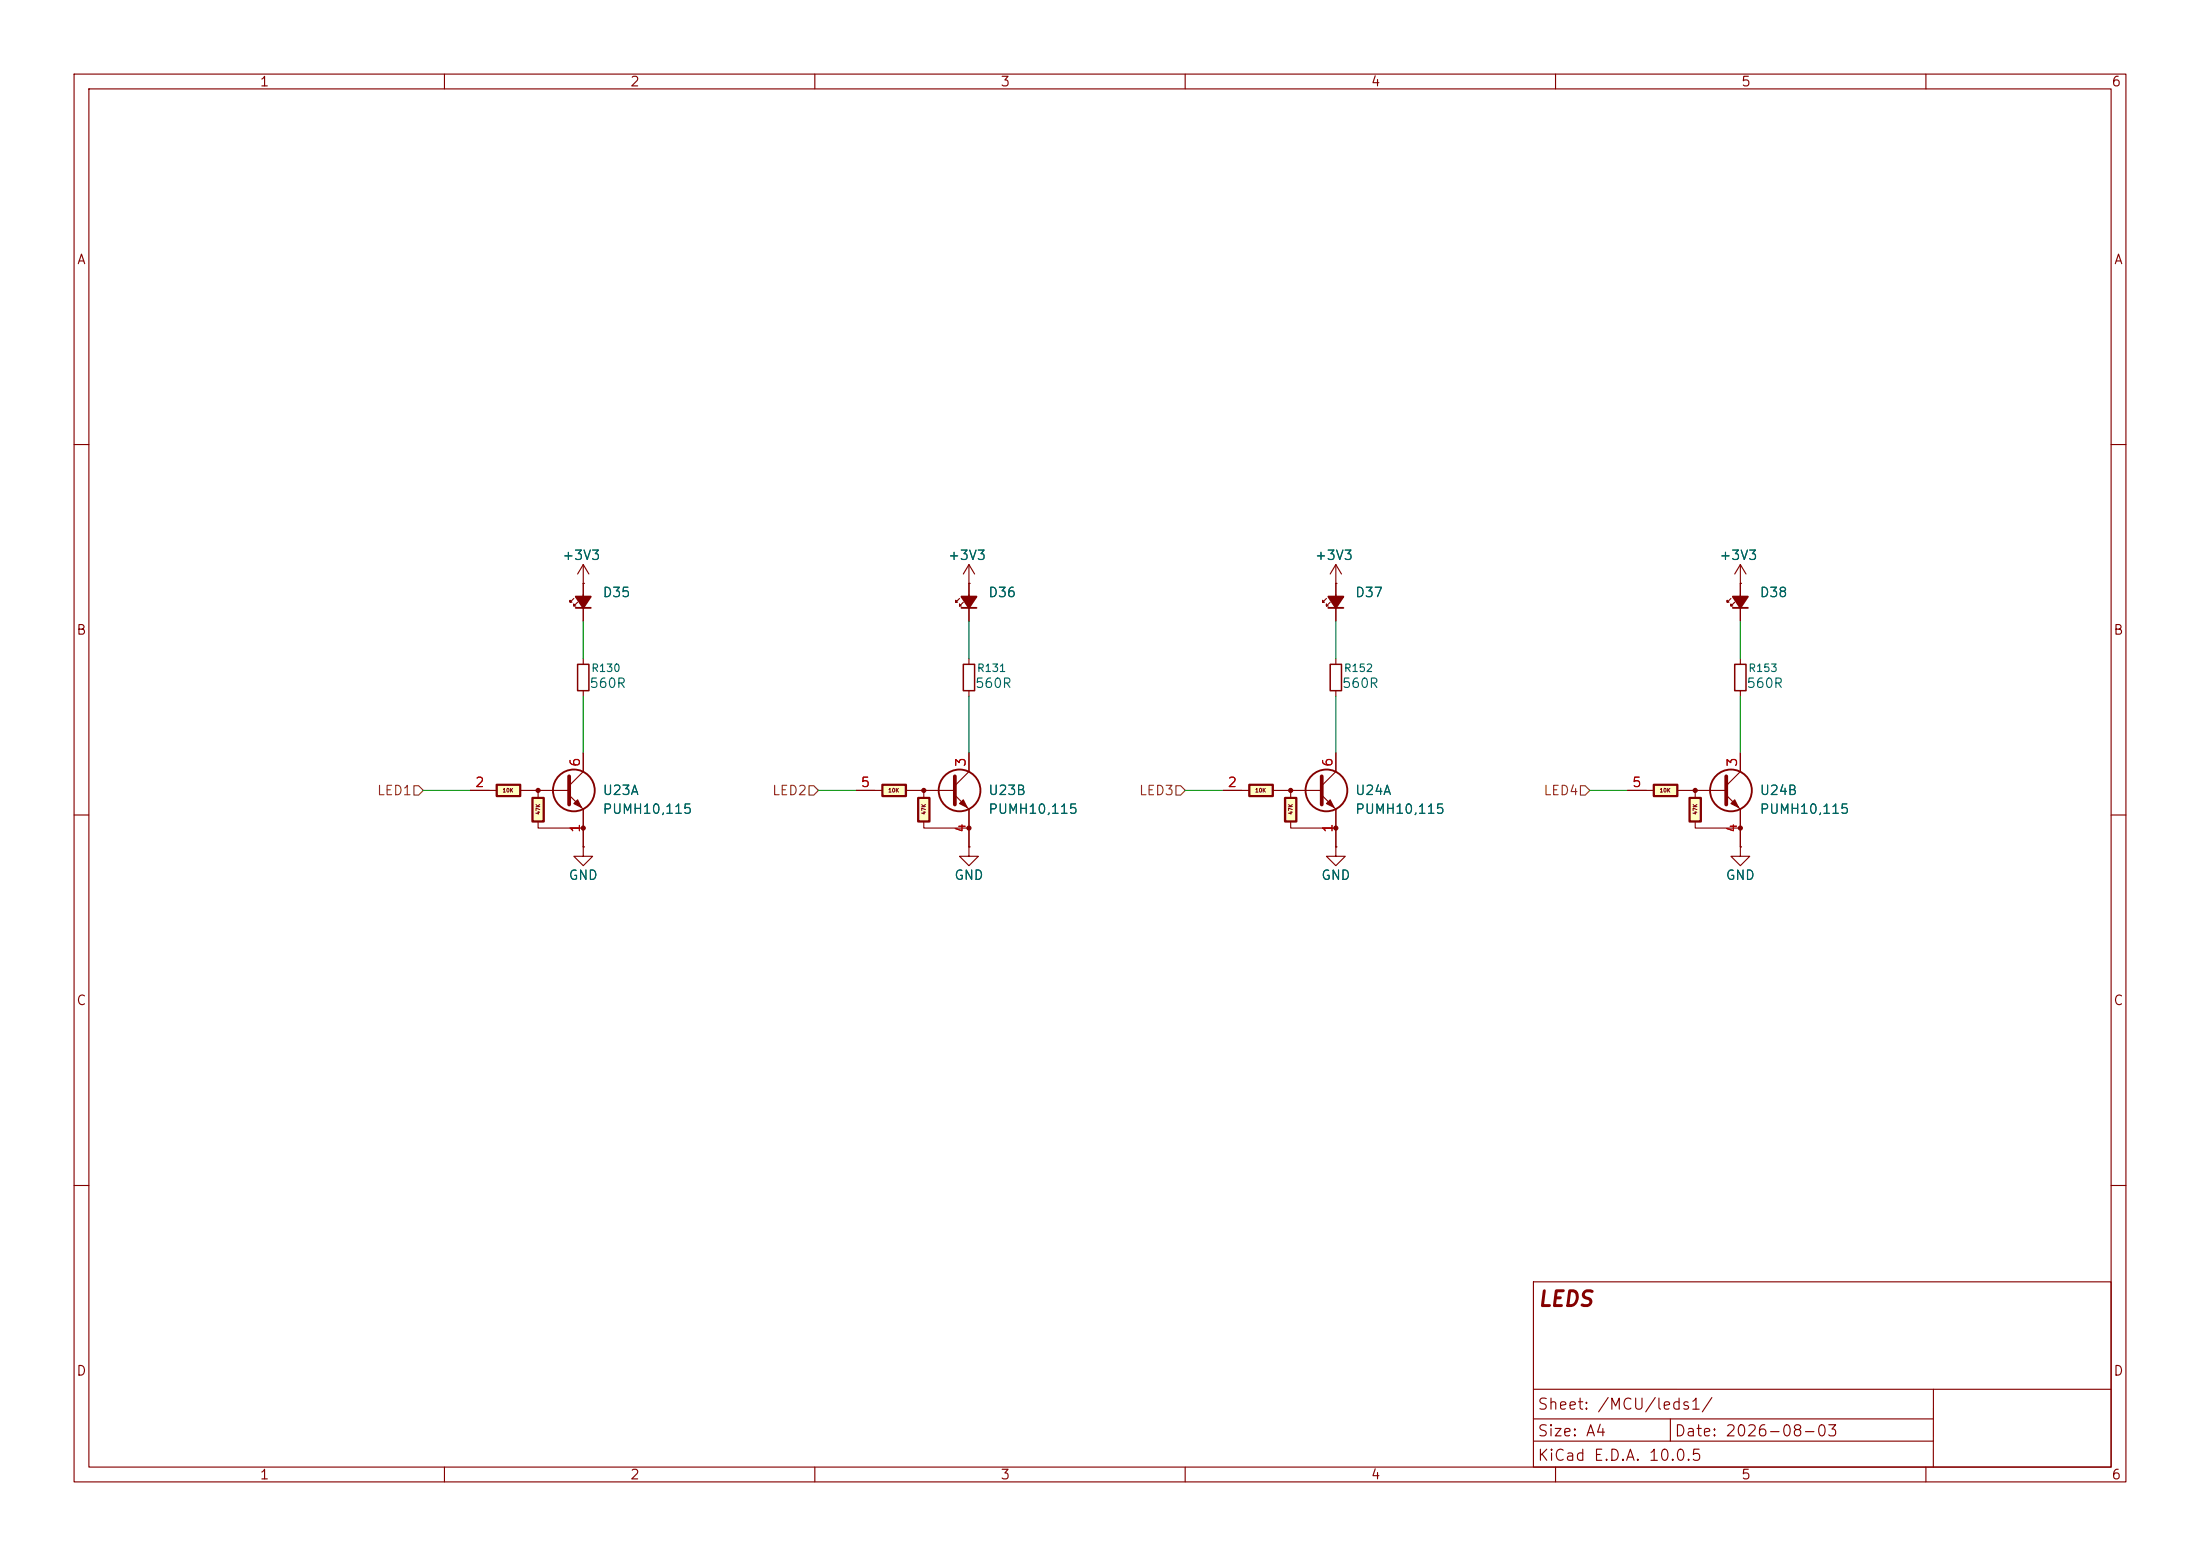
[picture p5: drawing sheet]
<svg xmlns="http://www.w3.org/2000/svg" width="297mm" height="210mm" viewBox="0 0 297 210" stroke-linecap="round" stroke-linejoin="round" font-family="sans-serif">
<g fill="none" stroke="#840000" stroke-width=".15">
<path d="M10 10h277v190h-277zM12 12h273v186h-273zM60 10v2M110 10v2M160 10v2M210 10v2M260 10v2M10 60h2M285 60h2M10 110h2M285 110h2M10 160h2"/>
<path d="M207 173h78v25h-78zM285 160h2M60 198v2M110 198v2M160 198v2M207 194.5h54M207 191.5h54M207 187.5h78M210 198v2M225.5 191.5v3M260 198v2M261 187.5v10.5"/>
</g>
<g fill="#ffffc2">
<path d="M223.3 105.9h3.1v1.5h-3.1z"/>
<path d="M228.1 107.7h1.5v3.2h-1.5z"/>
</g>
<g fill="#840000" stroke="#840000" stroke-width=".15">
<path d="M234.2 108l.5 1-1-.5z"/>
<circle cx="228.9" cy="106.7" r=".27"/>
<circle cx="234.9" cy="111.8" r=".27"/>
</g>
<g fill="none" stroke="#840000" stroke-width=".15">
<path d="M234.9 78.7h.1M234.9 76.2v7.6M234.9 76.2l-.7 1.3M234.9 76.2l.8 1.3M233.7 80.8l-.5 .5v-.3v.3h.2M234.2 81.3l-.5 .5v-.3v.3h.2M234.9 88.9v.8M234.9 93.2v.8M78.7 114.3v1.3h-1.2l1.2 1.2 1.3-1.2h-1.3M78.7 114.3h.1M219.7 106.7h3.6M226.6 106.7h6.3"/>
<path d="M228.9 111v.8h6M228.9 106.7v1M233 107.3l1.9 1.9v5.1M234.9 101.6v2.5l-1.9 1.9"/>
</g>
<path d="M223.3 105.9h3.1v1.5h-3.1zM228.1 107.7h1.5v3.2h-1.5z" fill="none" stroke="#840000" stroke-width=".3"/>
<path d="M233 104.8v3.8" fill="none" stroke="#840000" stroke-width=".51"/>
<g fill="none" stroke="#840000" stroke-width=".25">
<path d="M233.9 82h2.1"/>
<circle cx="233.7" cy="106.7" r="2.82"/>
</g>
<path d="M234.2 89.7h1.5v3.5h-1.5z" fill="none" stroke="#840000" stroke-width=".2"/>
<path d="M233.9 80.5h2.1l-1.1 1.5z" fill="#840000" stroke="#840000" stroke-width=".25"/>
<g fill="#ffffc2">
<path d="M168.7 105.9h3.1v1.5h-3.1z"/>
<path d="M173.5 107.7h1.5v3.2h-1.5z"/>
</g>
<g fill="#840000" stroke="#840000" stroke-width=".15">
<path d="M179.1 108.5l.5-.5 .5 1z"/>
<circle cx="174.2" cy="106.7" r=".27"/>
<circle cx="180.3" cy="111.8" r=".27"/>
</g>
<path d="M165.1 106.7h3.6M172 106.7h6.3M174.2 111v.8h6.1M174.2 106.7v1M178.4 107.3l1.9 1.9v5.1M180.3 114.3v1.3h-1.2l1.2 1.2 1.3-1.2h-1.3M180.3 114.3h.1M180.3 101.6v2.5l-1.9 1.9" fill="none" stroke="#840000" stroke-width=".15"/>
<path d="M168.7 105.9h3.1v1.5h-3.1zM173.5 107.7h1.5v3.2h-1.5z" fill="none" stroke="#840000" stroke-width=".3"/>
<path d="M178.4 104.8v3.8" fill="none" stroke="#840000" stroke-width=".51"/>
<circle cx="179.1" cy="106.7" r="2.82" fill="none" stroke="#840000" stroke-width=".25"/>
<g fill="#ffffc2">
<path d="M67.1 105.9h3.1v1.5h-3.1z"/>
<path d="M71.9 107.7h1.5v3.2h-1.5z"/>
</g>
<g fill="#840000" stroke="#840000" stroke-width=".15">
<path d="M77.5 108.5l.5-.5 .5 1z"/>
<circle cx="72.6" cy="106.7" r=".27"/>
<circle cx="78.7" cy="111.8" r=".27"/>
</g>
<path d="M63.5 106.7h3.6M70.4 106.7h6.3M72.6 111v.8h6.1M72.6 106.7v1M76.8 107.3l1.9 1.9v5.1M78.7 101.6v2.5l-1.9 1.9M130.8 114.3v1.3h-1.3l1.3 1.2 1.3-1.2h-1.3M130.8 114.3h.1" fill="none" stroke="#840000" stroke-width=".15"/>
<path d="M67.1 105.9h3.1v1.5h-3.1zM71.9 107.7h1.5v3.2h-1.5z" fill="none" stroke="#840000" stroke-width=".3"/>
<path d="M76.8 104.8v3.8" fill="none" stroke="#840000" stroke-width=".51"/>
<circle cx="77.5" cy="106.7" r="2.82" fill="none" stroke="#840000" stroke-width=".25"/>
<g fill="#ffffc2">
<path d="M119.1 105.9h3.2v1.5h-3.2z"/>
<path d="M124 107.7h1.5v3.2h-1.5z"/>
</g>
<g fill="#840000" stroke="#840000" stroke-width=".15">
<path d="M130 108l.6 1-1.1-.5z"/>
<circle cx="124.7" cy="106.7" r=".27"/>
<circle cx="130.8" cy="111.8" r=".27"/>
</g>
<g fill="none" stroke="#840000" stroke-width=".15">
<path d="M78.7 78.7h.1M78.7 76.2l-.7 1.3M78.7 76.2l.8 1.3M78.7 76.2v7.6M130.8 78.7h.1M130.8 76.2v7.6M130.8 76.2l-.8 1.3M130.8 76.2l.8 1.3M180.3 78.7h.1M180.3 76.2v7.6M180.3 76.2l-.7 1.3M180.3 76.2l.8 1.3"/>
<path d="M234.9 78.7h.1M234.9 78.7v1.8M77.5 80.8l-.5 .5v-.3v.3h.2M78 81.3l-.5 .5v-.3v.3h.2M78.7 88.9v.8M78.7 93.2v.8M129.5 80.8l-.5 .5v-.3v.3h.3M130 81.3l-.5 .5v-.3v.3h.3M130.8 88.9v.8M130.8 93.2v.8M179.1 80.8l-.5 .5v-.3v.3h.2M179.6 81.3l-.5 .5v-.3v.3h.2"/>
<path d="M180.3 88.9v.8M180.3 93.2v.8M234.9 82v1.8M63.5 106.7h2.5M78.7 114.3h.1M78.7 101.6v2.5M78.7 109.2v5.1M115.6 106.7h3.5M122.4 106.7h6.4M124.7 111v.8h6.1M124.7 106.7v1M128.9 107.3l1.9 1.9v5.1"/>
<path d="M130.8 114.3h.1M130.8 101.6v2.5l-1.9 1.9M165.1 106.7h2.5M180.3 114.3h.1M180.3 101.6v2.5M180.3 109.2v5.1M219.7 106.7h2.5M234.9 114.3v1.3h-1.2l1.2 1.2 1.3-1.2h-1.3M234.9 114.3h.1M234.9 101.6v2.5M234.9 109.2v5.1"/>
</g>
<path d="M119.1 105.9h3.2v1.5h-3.2zM124 107.7h1.5v3.2h-1.5z" fill="none" stroke="#840000" stroke-width=".3"/>
<path d="M128.9 104.8v3.8" fill="none" stroke="#840000" stroke-width=".51"/>
<g fill="none" stroke="#840000" stroke-width=".25">
<path d="M77.7 82h2.1M129.8 82h2M179.3 82h2.1"/>
<circle cx="129.5" cy="106.7" r="2.82"/>
</g>
<g fill="#840000" stroke="#840000" stroke-width=".25">
<path d="M179.3 80.5h2.1l-1.1 1.5z"/>
<path d="M129.8 80.5h2l-1 1.5z"/>
<path d="M77.7 80.5h2.1l-1.1 1.5z"/>
</g>
<path d="M78 89.7h1.5v3.5h-1.5zM130 89.7h1.6v3.5h-1.6zM179.6 89.7h1.5v3.5h-1.5z" fill="none" stroke="#840000" stroke-width=".2"/>
<path d="M55.9 106h.6l.6 .7-.6 .6h-.6zM109.2 106h.7l.6 .7-.6 .6h-.7zM158.7 106h.7l.6 .7-.6 .6h-.7zM213.4 106h.6l.6 .7-.6 .6h-.6z" fill="none" stroke="#725600" stroke-width=".15"/>
<path d="M78.7 83.8v5.1M78.7 94v7.6M130.8 83.8v5.1M130.8 94v7.6M180.3 83.8v5.1M180.3 94v7.6M234.9 83.8v5.1M234.9 94v7.6M57.1 106.7h6.4M110.5 106.7h5.1M160 106.7h5.1M214.6 106.7h5.1" fill="none" stroke="#009600" stroke-width=".15"/>
<text font-size="2" fill="#840000" x="207.5" y="176.8">LEDS</text>
<g font-size="1.5" fill="#840000">
<text x="207.5" y="190.6">Sheet: /MCU/leds1/</text>
<text x="207.5" y="197.5">KiCad E.D.A. 10.0.5</text>
<text x="207.5" y="194.2">Size: A4</text>
<text x="226" y="194.2">Date: 2026-08-03</text>
</g>
<g font-size="1.3" fill="#840000">
<text x="35" y="12">1</text>
<text x="85" y="12">2</text>
<text x="135" y="12">3</text>
<text x="185" y="12">4</text>
<text x="235" y="12">5</text>
<text x="285" y="12">6</text>
<text x="10.3" y="36">A</text>
<text x="285.3" y="36">A</text>
<text x="10.2" y="86">B</text>
<text x="285.2" y="86">B</text>
<text x="10.2" y="136">C</text>
<text x="285.2" y="136">C</text>
<text x="10.2" y="186">D</text>
<text x="285.2" y="186">D</text>
<text x="35" y="200">1</text>
<text x="85" y="200">2</text>
<text x="135" y="200">3</text>
<text x="185" y="200">4</text>
<text x="235" y="200">5</text>
<text x="285" y="200">6</text>
</g>
<g font-size="1.3" fill="#006464">
<text x="75.8" y="75.9">+3V3</text>
<text x="127.9" y="75.9">+3V3</text>
<text x="177.4" y="75.9">+3V3</text>
<text x="232" y="75.9">+3V3</text>
<text x="81.3" y="80.9">D35</text>
<text x="133.3" y="80.9">D36</text>
<text x="182.9" y="80.9">D37</text>
<text x="237.5" y="80.9">D38</text>
<text x="79.5" y="93.2">560R</text>
<text x="131.6" y="93.2">560R</text>
<text x="181.1" y="93.2">560R</text>
<text x="235.7" y="93.2">560R</text>
<text x="81.3" y="107.6">U23A</text>
<text x="133.3" y="107.6">U23B</text>
<text x="182.9" y="107.6">U24A</text>
<text x="237.5" y="107.6">U24B</text>
<text x="81.3" y="110.2">PUMH10,115</text>
<text x="133.3" y="110.2">PUMH10,115</text>
<text x="182.9" y="110.2">PUMH10,115</text>
<text x="237.5" y="110.2">PUMH10,115</text>
<text x="76.7" y="119.1">GND</text>
<text x="128.7" y="119.1">GND</text>
<text x="178.3" y="119.1">GND</text>
<text x="232.9" y="119.1">GND</text>
</g>
<g font-size="1.3" fill="#725600">
<text x="50.8" y="107.6">LED1</text>
<text x="104.1" y="107.6">LED2</text>
<text x="153.7" y="107.6">LED3</text>
<text x="208.3" y="107.6">LED4</text>
</g>
<g font-size="1.3" fill="#a90000">
<text x="64" y="106.5">2</text>
<text x="78.6" y="103.6" transform="rotate(-90 78.6 103.6)">6</text>
<text x="116.1" y="106.5">5</text>
<text x="130.7" y="103.6" transform="rotate(-90 130.7 103.6)">3</text>
<text x="165.6" y="106.5">2</text>
<text x="180.2" y="103.6" transform="rotate(-90 180.2 103.6)">6</text>
<text x="220.2" y="106.5">5</text>
<text x="234.8" y="103.6" transform="rotate(-90 234.8 103.6)">3</text>
<text x="78.6" y="112.5" transform="rotate(-90 78.6 112.5)">1</text>
<text x="130.7" y="112.5" transform="rotate(-90 130.7 112.5)">4</text>
<text x="180.2" y="112.5" transform="rotate(-90 180.2 112.5)">1</text>
<text x="234.8" y="112.5" transform="rotate(-90 234.8 112.5)">4</text>
</g>
<g font-size="1" fill="#006464">
<text x="79.7" y="90.9">R130</text>
<text x="131.8" y="90.9">R131</text>
<text x="181.3" y="90.9">R152</text>
<text x="236" y="90.9">R153</text>
</g>
<g font-size=".5" fill="#840000">
<text x="67.8" y="107.1">10K</text>
<text x="119.9" y="107.1">10K</text>
<text x="169.4" y="107.1">10K</text>
<text x="224" y="107.1">10K</text>
<text x="73" y="110" transform="rotate(-90 73 110)">47K</text>
<text x="125.1" y="110" transform="rotate(-90 125.1 110)">47K</text>
<text x="174.6" y="110" transform="rotate(-90 174.6 110)">47K</text>
<text x="229.2" y="110" transform="rotate(-90 229.2 110)">47K</text>
</g>
</svg>
